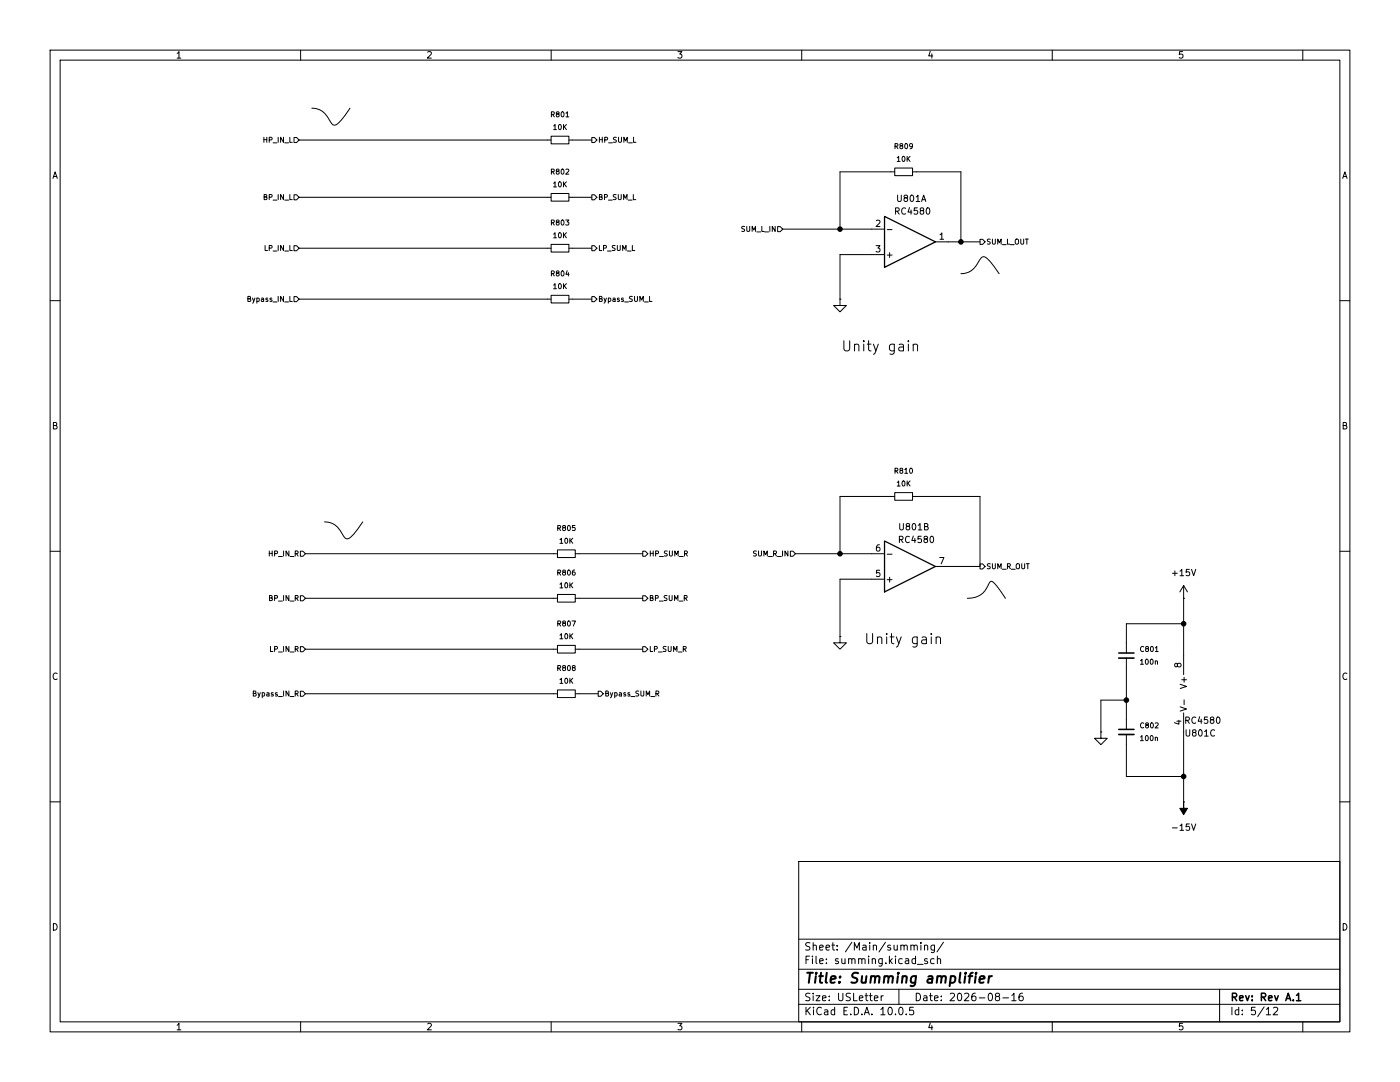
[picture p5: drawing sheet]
(kicad_sch
 (version 20260306)
 (generator "eeschema")
 (generator_version "10.0")
 (paper "USLetter")
 (title_block
  (title "Summing amplifier")
  (date "2026-08-16")
  (rev "Rev A.1"))
 (lib_symbols
  (symbol "Amplifier_Operational:NE5532"
   (pin_names
    (offset 0.127)) (exclude_from_sim no) (in_bom yes) (on_board yes)
   (in_pos_files yes)
   (duplicate_pin_numbers_are_jumpers no)
   (property "Reference" "U" (at 0 5.08 0) (show_name no) (do_not_autoplace no) (effects (font (size 1.27 1.27)) (justify left)))
   (property "Value" "NE5532" (at 0 -5.08 0) (show_name no) (do_not_autoplace no) (effects (font (size 1.27 1.27)) (justify left)))
   (property "Footprint" "" (at 0 0 0) (show_name no) (do_not_autoplace no) (hide yes) (effects (font (size 1.27 1.27))))
   (property "Datasheet" "http://www.ti.com/lit/ds/symlink/ne5532.pdf" (at 0 0 0) (show_name no) (do_not_autoplace no) (hide yes) (effects (font (size 1.27 1.27))))
   (property "Description" "Dual Low-Noise Operational Amplifiers, DIP-8/SOIC-8" (at 0 0 0) (show_name no) (do_not_autoplace no) (hide yes) (effects (font (size 1.27 1.27))))
   (property "ki_locked" "" (at 0 0 0) (show_name no) (do_not_autoplace no) (effects (font (size 1.27 1.27))))
   (symbol "NE5532_1_1"
    (polyline (pts (xy -5.08 5.08) (xy 5.08 0) (xy -5.08 -5.08) (xy -5.08 5.08)) (stroke (width 0.254) (type default)) (fill (type background)))
    (pin output line (at 7.62 0 180) (length 2.54) (name "" (effects (font (size 1.27 1.27)))) (number "1" (effects (font (size 1.27 1.27)))))
    (pin input line (at -7.62 -2.54 0) (length 2.54) (name "-" (effects (font (size 1.27 1.27)))) (number "2" (effects (font (size 1.27 1.27)))))
    (pin input line (at -7.62 2.54 0) (length 2.54) (name "+" (effects (font (size 1.27 1.27)))) (number "3" (effects (font (size 1.27 1.27))))))
   (symbol "NE5532_2_1"
    (polyline (pts (xy -5.08 5.08) (xy 5.08 0) (xy -5.08 -5.08) (xy -5.08 5.08)) (stroke (width 0.254) (type default)) (fill (type background)))
    (pin input line (at -7.62 2.54 0) (length 2.54) (name "+" (effects (font (size 1.27 1.27)))) (number "5" (effects (font (size 1.27 1.27)))))
    (pin input line (at -7.62 -2.54 0) (length 2.54) (name "-" (effects (font (size 1.27 1.27)))) (number "6" (effects (font (size 1.27 1.27)))))
    (pin output line (at 7.62 0 180) (length 2.54) (name "" (effects (font (size 1.27 1.27)))) (number "7" (effects (font (size 1.27 1.27))))))
   (symbol "NE5532_3_1"
    (pin power_in line (at -2.54 -7.62 90) (length 3.81) (name "V-" (effects (font (size 1.27 1.27)))) (number "4" (effects (font (size 1.27 1.27)))))
    (pin power_in line (at -2.54 7.62 270) (length 3.81) (name "V+" (effects (font (size 1.27 1.27)))) (number "8" (effects (font (size 1.27 1.27))))))
   (embedded_fonts no))
  (symbol "Device:C_Small"
   (pin_numbers (hide yes))
   (pin_names
    (offset 0.254) (hide yes)) (exclude_from_sim no) (in_bom yes) (on_board yes)
   (in_pos_files yes)
   (duplicate_pin_numbers_are_jumpers no)
   (property "Reference" "C" (at 0.254 1.778 0) (show_name no) (do_not_autoplace no) (effects (font (size 1.27 1.27)) (justify left)))
   (property "Value" "C_Small" (at 0.254 -2.032 0) (show_name no) (do_not_autoplace no) (effects (font (size 1.27 1.27)) (justify left)))
   (property "Footprint" "" (at 0 0 0) (show_name no) (do_not_autoplace no) (hide yes) (effects (font (size 1.27 1.27))))
   (property "Datasheet" "" (at 0 0 0) (show_name no) (do_not_autoplace no) (hide yes) (effects (font (size 1.27 1.27))))
   (property "Description" "Unpolarized capacitor, small symbol" (at 0 0 0) (show_name no) (do_not_autoplace no) (hide yes) (effects (font (size 1.27 1.27))))
   (symbol "C_Small_0_1"
    (polyline (pts (xy -1.524 0.508) (xy 1.524 0.508)) (stroke (width 0.3048) (type default)) (fill (type none)))
    (polyline (pts (xy -1.524 -0.508) (xy 1.524 -0.508)) (stroke (width 0.3302) (type default)) (fill (type none))))
   (symbol "C_Small_1_1"
    (pin passive line (at 0 2.54 270) (length 2.032) (name "" (effects (font (size 1.27 1.27)))) (number "1" (effects (font (size 1.27 1.27)))))
    (pin passive line (at 0 -2.54 90) (length 2.032) (name "" (effects (font (size 1.27 1.27)))) (number "2" (effects (font (size 1.27 1.27))))))
   (embedded_fonts no))
  (symbol "Device:R_Small"
   (pin_numbers (hide yes))
   (pin_names
    (offset 0.254) (hide yes)) (exclude_from_sim no) (in_bom yes) (on_board yes)
   (in_pos_files yes)
   (duplicate_pin_numbers_are_jumpers no)
   (property "Reference" "R" (at 0 0 90) (show_name no) (do_not_autoplace no) (effects (font (size 1.016 1.016))))
   (property "Value" "R_Small" (at 1.778 0 90) (show_name no) (do_not_autoplace no) (effects (font (size 1.27 1.27))))
   (property "Footprint" "" (at 0 0 0) (show_name no) (do_not_autoplace no) (hide yes) (effects (font (size 1.27 1.27))))
   (property "Datasheet" "" (at 0 0 0) (show_name no) (do_not_autoplace no) (hide yes) (effects (font (size 1.27 1.27))))
   (property "Description" "Resistor, small symbol" (at 0 0 0) (show_name no) (do_not_autoplace no) (hide yes) (effects (font (size 1.27 1.27))))
   (symbol "R_Small_0_1"
    (rectangle (start -0.762 1.778) (end 0.762 -1.778) (stroke (width 0.2032) (type default)) (fill (type none))))
   (symbol "R_Small_1_1"
    (pin passive line (at 0 2.54 270) (length 0.762) (name "" (effects (font (size 1.27 1.27)))) (number "1" (effects (font (size 1.27 1.27)))))
    (pin passive line (at 0 -2.54 90) (length 0.762) (name "" (effects (font (size 1.27 1.27)))) (number "2" (effects (font (size 1.27 1.27))))))
   (embedded_fonts no))
  (symbol "power:+15V"
   (power global)
   (pin_numbers (hide yes))
   (pin_names
    (offset 0) (hide yes)) (exclude_from_sim no) (in_bom yes) (on_board yes)
   (in_pos_files yes)
   (duplicate_pin_numbers_are_jumpers no)
   (property "Reference" "#PWR" (at 0 -3.81 0) (show_name no) (do_not_autoplace no) (hide yes) (effects (font (size 1.27 1.27))))
   (property "Value" "+15V" (at 0 3.556 0) (show_name no) (do_not_autoplace no) (effects (font (size 1.27 1.27))))
   (property "Footprint" "" (at 0 0 0) (show_name no) (do_not_autoplace no) (hide yes) (effects (font (size 1.27 1.27))))
   (property "Datasheet" "" (at 0 0 0) (show_name no) (do_not_autoplace no) (hide yes) (effects (font (size 1.27 1.27))))
   (property "Description" "Power symbol creates a global label with name \"+15V\"" (at 0 0 0) (show_name no) (do_not_autoplace no) (hide yes) (effects (font (size 1.27 1.27))))
   (symbol "+15V_0_1"
    (polyline (pts (xy -0.762 1.27) (xy 0 2.54)) (stroke (width 0) (type default)) (fill (type none)))
    (polyline (pts (xy 0 2.54) (xy 0.762 1.27)) (stroke (width 0) (type default)) (fill (type none)))
    (polyline (pts (xy 0 0) (xy 0 2.54)) (stroke (width 0) (type default)) (fill (type none))))
   (symbol "+15V_1_1"
    (pin power_in line (at 0 0 90) (length 0) (name "" (effects (font (size 1.27 1.27)))) (number "1" (effects (font (size 1.27 1.27))))))
   (embedded_fonts no))
  (symbol "power:-15V"
   (power global)
   (pin_numbers (hide yes))
   (pin_names
    (offset 0) (hide yes)) (exclude_from_sim no) (in_bom yes) (on_board yes)
   (in_pos_files yes)
   (duplicate_pin_numbers_are_jumpers no)
   (property "Reference" "#PWR" (at 0 -3.81 0) (show_name no) (do_not_autoplace no) (hide yes) (effects (font (size 1.27 1.27))))
   (property "Value" "-15V" (at 0 3.556 0) (show_name no) (do_not_autoplace no) (effects (font (size 1.27 1.27))))
   (property "Footprint" "" (at 0 0 0) (show_name no) (do_not_autoplace no) (hide yes) (effects (font (size 1.27 1.27))))
   (property "Datasheet" "" (at 0 0 0) (show_name no) (do_not_autoplace no) (hide yes) (effects (font (size 1.27 1.27))))
   (property "Description" "Power symbol creates a global label with name \"-15V\"" (at 0 0 0) (show_name no) (do_not_autoplace no) (hide yes) (effects (font (size 1.27 1.27))))
   (symbol "-15V_0_0"
    (pin power_in line (at 0 0 90) (length 0) (name "" (effects (font (size 1.27 1.27)))) (number "1" (effects (font (size 1.27 1.27))))))
   (symbol "-15V_0_1"
    (polyline (pts (xy 0 0) (xy 0 1.27) (xy 0.762 1.27) (xy 0 2.54) (xy -0.762 1.27) (xy 0 1.27)) (stroke (width 0) (type default)) (fill (type outline))))
   (embedded_fonts no))
  (symbol "power:GNDA"
   (power global)
   (pin_numbers (hide yes))
   (pin_names
    (offset 0) (hide yes)) (exclude_from_sim no) (in_bom yes) (on_board yes)
   (in_pos_files yes)
   (duplicate_pin_numbers_are_jumpers no)
   (property "Reference" "#PWR" (at 0 -6.35 0) (show_name no) (do_not_autoplace no) (hide yes) (effects (font (size 1.27 1.27))))
   (property "Value" "GNDA" (at 0 -3.81 0) (show_name no) (do_not_autoplace no) (effects (font (size 1.27 1.27))))
   (property "Footprint" "" (at 0 0 0) (show_name no) (do_not_autoplace no) (hide yes) (effects (font (size 1.27 1.27))))
   (property "Datasheet" "" (at 0 0 0) (show_name no) (do_not_autoplace no) (hide yes) (effects (font (size 1.27 1.27))))
   (property "Description" "Power symbol creates a global label with name \"GNDA\" , analog ground" (at 0 0 0) (show_name no) (do_not_autoplace no) (hide yes) (effects (font (size 1.27 1.27))))
   (symbol "GNDA_0_1"
    (polyline (pts (xy 0 0) (xy 0 -1.27) (xy 1.27 -1.27) (xy 0 -2.54) (xy -1.27 -1.27) (xy 0 -1.27)) (stroke (width 0) (type default)) (fill (type none))))
   (symbol "GNDA_1_1"
    (pin power_in line (at 0 0 270) (length 0) (name "" (effects (font (size 1.27 1.27)))) (number "1" (effects (font (size 1.27 1.27))))))
   (embedded_fonts no)))
 (bezier
  (pts (xy 62.23 21.59) (xy 67.31 21.59) (xy 64.77 29.21) (xy 69.85 21.59))
  (stroke (width 0) (type default))
  (fill (type none)))
 (bezier
  (pts (xy 193.04 119.38) (xy 199.39 119.38) (xy 195.58 111.76) (xy 200.66 119.38))
  (stroke (width 0) (type default))
  (fill (type none)))
 (bezier
  (pts (xy 191.77 54.61) (xy 196.85 54.61) (xy 194.31 46.99) (xy 199.39 54.61))
  (stroke (width 0) (type default))
  (fill (type none)))
 (bezier
  (pts (xy 64.77 104.14) (xy 69.85 104.14) (xy 67.31 111.76) (xy 72.39 104.14))
  (stroke (width 0) (type default))
  (fill (type none)))
 (text "Unity gain"
  (exclude_from_sim no)
  (at 175.768 69.342 0)
  (effects (font (size 2.032 2.032))))
 (text "Unity gain"
  (exclude_from_sim no)
  (at 180.34 127.762 0)
  (effects (font (size 2.032 2.032))))
 (junction
  (at 224.79 139.7)
  (diameter 0)
  (color 0 0 0 0))
 (junction
  (at 191.77 48.26)
  (diameter 0)
  (color 0 0 0 0))
 (junction
  (at 236.22 124.46)
  (diameter 0)
  (color 0 0 0 0))
 (junction
  (at 167.64 110.49)
  (diameter 0)
  (color 0 0 0 0))
 (junction
  (at 167.64 45.72)
  (diameter 0)
  (color 0 0 0 0))
 (junction
  (at 236.22 154.94)
  (diameter 0)
  (color 0 0 0 0))
 (wire
  (pts (xy 236.22 130.81) (xy 236.22 124.46))
  (stroke (width 0) (type default)))
 (wire
  (pts (xy 189.23 113.03) (xy 195.58 113.03))
  (stroke (width 0) (type default)))
 (wire
  (pts (xy 189.23 48.26) (xy 191.77 48.26))
  (stroke (width 0) (type default)))
 (wire
  (pts (xy 167.64 45.72) (xy 167.64 34.29))
  (stroke (width 0) (type default)))
 (wire
  (pts (xy 224.79 148.59) (xy 224.79 154.94))
  (stroke (width 0) (type default)))
 (wire
  (pts (xy 60.96 110.49) (xy 110.49 110.49))
  (stroke (width 0) (type default)))
 (wire
  (pts (xy 224.79 124.46) (xy 236.22 124.46))
  (stroke (width 0) (type default)))
 (wire
  (pts (xy 167.64 50.8) (xy 173.99 50.8))
  (stroke (width 0) (type default)))
 (wire
  (pts (xy 115.57 119.38) (xy 128.27 119.38))
  (stroke (width 0) (type default)))
 (wire
  (pts (xy 236.22 154.94) (xy 236.22 160.02))
  (stroke (width 0) (type default)))
 (wire
  (pts (xy 156.21 45.72) (xy 167.64 45.72))
  (stroke (width 0) (type default)))
 (wire
  (pts (xy 167.64 99.06) (xy 177.8 99.06))
  (stroke (width 0) (type default)))
 (wire
  (pts (xy 59.69 27.94) (xy 109.22 27.94))
  (stroke (width 0) (type default)))
 (wire
  (pts (xy 59.69 59.69) (xy 109.22 59.69))
  (stroke (width 0) (type default)))
 (wire
  (pts (xy 224.79 133.35) (xy 224.79 139.7))
  (stroke (width 0) (type default)))
 (wire
  (pts (xy 173.99 45.72) (xy 167.64 45.72))
  (stroke (width 0) (type default)))
 (wire
  (pts (xy 167.64 115.57) (xy 173.99 115.57))
  (stroke (width 0) (type default)))
 (wire
  (pts (xy 224.79 139.7) (xy 224.79 143.51))
  (stroke (width 0) (type default)))
 (wire
  (pts (xy 114.3 39.37) (xy 118.11 39.37))
  (stroke (width 0) (type default)))
 (wire
  (pts (xy 224.79 154.94) (xy 236.22 154.94))
  (stroke (width 0) (type default)))
 (wire
  (pts (xy 158.75 110.49) (xy 167.64 110.49))
  (stroke (width 0) (type default)))
 (wire
  (pts (xy 191.77 48.26) (xy 191.77 34.29))
  (stroke (width 0) (type default)))
 (wire
  (pts (xy 191.77 48.26) (xy 195.58 48.26))
  (stroke (width 0) (type default)))
 (wire
  (pts (xy 167.64 50.8) (xy 167.64 59.69))
  (stroke (width 0) (type default)))
 (wire
  (pts (xy 114.3 59.69) (xy 118.11 59.69))
  (stroke (width 0) (type default)))
 (wire
  (pts (xy 167.64 115.57) (xy 167.64 127))
  (stroke (width 0) (type default)))
 (wire
  (pts (xy 191.77 34.29) (xy 182.88 34.29))
  (stroke (width 0) (type default)))
 (wire
  (pts (xy 60.96 119.38) (xy 110.49 119.38))
  (stroke (width 0) (type default)))
 (wire
  (pts (xy 115.57 138.43) (xy 119.38 138.43))
  (stroke (width 0) (type default)))
 (wire
  (pts (xy 60.96 138.43) (xy 110.49 138.43))
  (stroke (width 0) (type default)))
 (wire
  (pts (xy 60.96 129.54) (xy 110.49 129.54))
  (stroke (width 0) (type default)))
 (wire
  (pts (xy 224.79 124.46) (xy 224.79 128.27))
  (stroke (width 0) (type default)))
 (wire
  (pts (xy 167.64 110.49) (xy 167.64 99.06))
  (stroke (width 0) (type default)))
 (wire
  (pts (xy 115.57 110.49) (xy 128.27 110.49))
  (stroke (width 0) (type default)))
 (wire
  (pts (xy 59.69 39.37) (xy 109.22 39.37))
  (stroke (width 0) (type default)))
 (wire
  (pts (xy 219.71 146.05) (xy 219.71 139.7))
  (stroke (width 0) (type default)))
 (wire
  (pts (xy 114.3 49.53) (xy 118.11 49.53))
  (stroke (width 0) (type default)))
 (wire
  (pts (xy 115.57 129.54) (xy 128.27 129.54))
  (stroke (width 0) (type default)))
 (wire
  (pts (xy 182.88 99.06) (xy 195.58 99.06))
  (stroke (width 0) (type default)))
 (wire
  (pts (xy 219.71 139.7) (xy 224.79 139.7))
  (stroke (width 0) (type default)))
 (wire
  (pts (xy 236.22 146.05) (xy 236.22 154.94))
  (stroke (width 0) (type default)))
 (wire
  (pts (xy 236.22 119.38) (xy 236.22 124.46))
  (stroke (width 0) (type default)))
 (wire
  (pts (xy 195.58 99.06) (xy 195.58 113.03))
  (stroke (width 0) (type default)))
 (wire
  (pts (xy 167.64 110.49) (xy 173.99 110.49))
  (stroke (width 0) (type default)))
 (wire
  (pts (xy 59.69 49.53) (xy 109.22 49.53))
  (stroke (width 0) (type default)))
 (wire
  (pts (xy 167.64 34.29) (xy 177.8 34.29))
  (stroke (width 0) (type default)))
 (wire
  (pts (xy 114.3 27.94) (xy 118.11 27.94))
  (stroke (width 0) (type default)))
 (hierarchical_label "HP_IN_L"
  (shape input)
  (at 59.69 27.94 180)
  (effects (font (size 1.016 1.016)) (justify right)))
 (hierarchical_label "Bypass_IN_R"
  (shape input)
  (at 60.96 138.43 180)
  (effects (font (size 1.016 1.016)) (justify right)))
 (hierarchical_label "Bypass_SUM_R"
  (shape output)
  (at 119.38 138.43 0)
  (effects (font (size 1.016 1.016)) (justify left)))
 (hierarchical_label "LP_IN_L"
  (shape input)
  (at 59.69 49.53 180)
  (effects (font (size 1.016 1.016)) (justify right)))
 (hierarchical_label "BP_SUM_R"
  (shape output)
  (at 128.27 119.38 0)
  (effects (font (size 1.016 1.016)) (justify left)))
 (hierarchical_label "SUM_L_OUT"
  (shape output)
  (at 195.58 48.26 0)
  (effects (font (size 1.016 1.016)) (justify left)))
 (hierarchical_label "HP_SUM_L"
  (shape output)
  (at 118.11 27.94 0)
  (effects (font (size 1.016 1.016)) (justify left)))
 (hierarchical_label "SUM_L_IN"
  (shape input)
  (at 156.21 45.72 180)
  (effects (font (size 1.016 1.016)) (justify right)))
 (hierarchical_label "LP_IN_R"
  (shape input)
  (at 60.96 129.54 180)
  (effects (font (size 1.016 1.016)) (justify right)))
 (hierarchical_label "BP_SUM_L"
  (shape output)
  (at 118.11 39.37 0)
  (effects (font (size 1.016 1.016)) (justify left)))
 (hierarchical_label "Bypass_IN_L"
  (shape input)
  (at 59.69 59.69 180)
  (effects (font (size 1.016 1.016)) (justify right)))
 (hierarchical_label "SUM_R_OUT"
  (shape output)
  (at 195.58 113.03 0)
  (effects (font (size 1.016 1.016)) (justify left)))
 (hierarchical_label "BP_IN_L"
  (shape input)
  (at 59.69 39.37 180)
  (effects (font (size 1.016 1.016)) (justify right)))
 (hierarchical_label "Bypass_SUM_L"
  (shape output)
  (at 118.11 59.69 0)
  (effects (font (size 1.016 1.016)) (justify left)))
 (hierarchical_label "SUM_R_IN"
  (shape input)
  (at 158.75 110.49 180)
  (effects (font (size 1.016 1.016)) (justify right)))
 (hierarchical_label "LP_SUM_L"
  (shape output)
  (at 118.11 49.53 0)
  (effects (font (size 1.016 1.016)) (justify left)))
 (hierarchical_label "HP_SUM_R"
  (shape output)
  (at 128.27 110.49 0)
  (effects (font (size 1.016 1.016)) (justify left)))
 (hierarchical_label "LP_SUM_R"
  (shape output)
  (at 128.27 129.54 0)
  (effects (font (size 1.016 1.016)) (justify left)))
 (hierarchical_label "BP_IN_R"
  (shape input)
  (at 60.96 119.38 180)
  (effects (font (size 1.016 1.016)) (justify right)))
 (hierarchical_label "HP_IN_R"
  (shape input)
  (at 60.96 110.49 180)
  (effects (font (size 1.016 1.016)) (justify right)))
 (symbol
  (lib_id "power:GNDA")
  (at 219.71 146.05 0)
  (unit 1)
  (body_style 1)
  (exclude_from_sim no)
  (in_bom yes)
  (on_board yes)
  (in_pos_files yes)
  (dnp no)
  (fields_autoplaced yes)
  (property "Reference" "#PWR0803" (at 219.71 152.4 0) (hide yes) (show_name no) (do_not_autoplace no) (effects (font (size 1.27 1.27))))
  (property "Value" "GNDA" (at 219.71 151.13 0) (hide yes) (show_name no) (do_not_autoplace no) (effects (font (size 1.27 1.27))))
  (property "Footprint" "" (at 219.71 146.05 0) (hide yes) (show_name no) (do_not_autoplace no) (effects (font (size 1.27 1.27))))
  (property "Datasheet" "" (at 219.71 146.05 0) (hide yes) (show_name no) (do_not_autoplace no) (effects (font (size 1.27 1.27))))
  (property "Description" "Power symbol creates a global label with name \"GNDA\" , analog ground" (at 219.71 146.05 0) (hide yes) (show_name no) (do_not_autoplace no) (effects (font (size 1.27 1.27))))
  (pin "1"))
 (symbol
  (lib_id "Device:R_Small")
  (at 180.34 99.06 270)
  (unit 1)
  (body_style 1)
  (exclude_from_sim no)
  (in_bom yes)
  (on_board yes)
  (in_pos_files yes)
  (dnp no)
  (fields_autoplaced yes)
  (property "Reference" "R810" (at 180.34 93.98 90) (show_name no) (do_not_autoplace no) (effects (font (size 1.016 1.016))))
  (property "Value" "10K" (at 180.34 96.52 90) (show_name no) (do_not_autoplace no) (effects (font (size 1.016 1.016))))
  (property "Footprint" "Resistor_SMD:R_0805_2012Metric_Pad1.20x1.40mm_HandSolder" (at 180.34 99.06 0) (hide yes) (show_name no) (do_not_autoplace no) (effects (font (size 1.27 1.27))))
  (property "Datasheet" "" (at 180.34 99.06 0) (hide yes) (show_name no) (do_not_autoplace no) (effects (font (size 1.27 1.27))))
  (property "Description" "Resistor, small symbol" (at 180.34 99.06 0) (hide yes) (show_name no) (do_not_autoplace no) (effects (font (size 1.27 1.27))))
  (property "MCD" "" (at 180.34 99.06 90) (hide yes) (show_name no) (do_not_autoplace no) (effects (font (size 1.016 1.016))))
  (property "KiLib_Generator" "SMD_2terminal_chip_molded" (at 180.34 99.06 0) (hide yes) (show_name no) (do_not_autoplace no) (effects (font (size 1.016 1.016))))
  (pin "1")
  (pin "2"))
 (symbol
  (lib_id "Device:R_Small")
  (at 113.03 129.54 270)
  (unit 1)
  (body_style 1)
  (exclude_from_sim no)
  (in_bom yes)
  (on_board yes)
  (in_pos_files yes)
  (dnp no)
  (fields_autoplaced yes)
  (property "Reference" "R807" (at 113.03 124.46 90) (show_name no) (do_not_autoplace no) (effects (font (size 1.016 1.016))))
  (property "Value" "10K" (at 113.03 127 90) (show_name no) (do_not_autoplace no) (effects (font (size 1.016 1.016))))
  (property "Footprint" "Resistor_SMD:R_0805_2012Metric_Pad1.20x1.40mm_HandSolder" (at 113.03 129.54 0) (hide yes) (show_name no) (do_not_autoplace no) (effects (font (size 1.27 1.27))))
  (property "Datasheet" "" (at 113.03 129.54 0) (hide yes) (show_name no) (do_not_autoplace no) (effects (font (size 1.27 1.27))))
  (property "Description" "Resistor, small symbol" (at 113.03 129.54 0) (hide yes) (show_name no) (do_not_autoplace no) (effects (font (size 1.27 1.27))))
  (property "MCD" "" (at 113.03 129.54 90) (hide yes) (show_name no) (do_not_autoplace no) (effects (font (size 1.016 1.016))))
  (property "KiLib_Generator" "SMD_2terminal_chip_molded" (at 113.03 129.54 0) (hide yes) (show_name no) (do_not_autoplace no) (effects (font (size 1.016 1.016))))
  (pin "1")
  (pin "2"))
 (symbol
  (lib_id "Amplifier_Operational:NE5532")
  (at 238.76 138.43 0)
  (unit 3)
  (body_style 1)
  (exclude_from_sim no)
  (in_bom yes)
  (on_board yes)
  (in_pos_files yes)
  (dnp no)
  (property "Reference" "U801" (at 239.522 146.304 0) (show_name no) (do_not_autoplace no) (effects (font (size 1.27 1.27))))
  (property "Value" "RC4580" (at 240.03 143.764 0) (show_name no) (do_not_autoplace no) (effects (font (size 1.27 1.27))))
  (property "Footprint" "Package_SO:SOIC-8_3.9x4.9mm_P1.27mm" (at 238.76 138.43 0) (hide yes) (show_name no) (do_not_autoplace no) (effects (font (size 1.27 1.27))))
  (property "Datasheet" "http://www.ti.com/lit/ds/symlink/ne5532.pdf" (at 238.76 138.43 0) (hide yes) (show_name no) (do_not_autoplace no) (effects (font (size 1.27 1.27))))
  (property "Description" "Dual Audio Operational Amplifier, SOIC-8/SSOP-8" (at 238.76 138.43 0) (hide yes) (show_name no) (do_not_autoplace no) (effects (font (size 1.27 1.27))))
  (property "MCD" "" (at 238.76 138.43 0) (hide yes) (show_name no) (do_not_autoplace no) (effects (font (size 1.016 1.016))))
  (property "KiLib_Generator" "package/gullwing" (at 238.76 138.43 0) (hide yes) (show_name no) (do_not_autoplace no) (effects (font (size 1.016 1.016))))
  (pin "3")
  (pin "1")
  (pin "2")
  (pin "5")
  (pin "4")
  (pin "6")
  (pin "8")
  (pin "7"))
 (symbol
  (lib_id "power:-15V")
  (at 236.22 160.02 0)
  (mirror x)
  (unit 1)
  (body_style 1)
  (exclude_from_sim no)
  (in_bom yes)
  (on_board yes)
  (in_pos_files yes)
  (dnp no)
  (fields_autoplaced yes)
  (property "Reference" "#PWR0805" (at 236.22 156.21 0) (hide yes) (show_name no) (do_not_autoplace no) (effects (font (size 1.27 1.27))))
  (property "Value" "-15V" (at 236.22 165.1 0) (show_name no) (do_not_autoplace no) (effects (font (size 1.27 1.27))))
  (property "Footprint" "" (at 236.22 160.02 0) (hide yes) (show_name no) (do_not_autoplace no) (effects (font (size 1.27 1.27))))
  (property "Datasheet" "" (at 236.22 160.02 0) (hide yes) (show_name no) (do_not_autoplace no) (effects (font (size 1.27 1.27))))
  (property "Description" "Power symbol creates a global label with name \"-15V\"" (at 236.22 160.02 0) (hide yes) (show_name no) (do_not_autoplace no) (effects (font (size 1.27 1.27))))
  (pin "1"))
 (symbol
  (lib_id "power:+15V")
  (at 236.22 119.38 0)
  (unit 1)
  (body_style 1)
  (exclude_from_sim no)
  (in_bom yes)
  (on_board yes)
  (in_pos_files yes)
  (dnp no)
  (fields_autoplaced yes)
  (property "Reference" "#PWR0804" (at 236.22 123.19 0) (hide yes) (show_name no) (do_not_autoplace no) (effects (font (size 1.27 1.27))))
  (property "Value" "+15V" (at 236.22 114.3 0) (show_name no) (do_not_autoplace no) (effects (font (size 1.27 1.27))))
  (property "Footprint" "" (at 236.22 119.38 0) (hide yes) (show_name no) (do_not_autoplace no) (effects (font (size 1.27 1.27))))
  (property "Datasheet" "" (at 236.22 119.38 0) (hide yes) (show_name no) (do_not_autoplace no) (effects (font (size 1.27 1.27))))
  (property "Description" "Power symbol creates a global label with name \"+15V\"" (at 236.22 119.38 0) (hide yes) (show_name no) (do_not_autoplace no) (effects (font (size 1.27 1.27))))
  (pin "1"))
 (symbol
  (lib_id "Device:R_Small")
  (at 111.76 27.94 270)
  (unit 1)
  (body_style 1)
  (exclude_from_sim no)
  (in_bom yes)
  (on_board yes)
  (in_pos_files yes)
  (dnp no)
  (fields_autoplaced yes)
  (property "Reference" "R801" (at 111.76 22.86 90) (show_name no) (do_not_autoplace no) (effects (font (size 1.016 1.016))))
  (property "Value" "10K" (at 111.76 25.4 90) (show_name no) (do_not_autoplace no) (effects (font (size 1.016 1.016))))
  (property "Footprint" "Resistor_SMD:R_0805_2012Metric_Pad1.20x1.40mm_HandSolder" (at 111.76 27.94 0) (hide yes) (show_name no) (do_not_autoplace no) (effects (font (size 1.27 1.27))))
  (property "Datasheet" "" (at 111.76 27.94 0) (hide yes) (show_name no) (do_not_autoplace no) (effects (font (size 1.27 1.27))))
  (property "Description" "Resistor, small symbol" (at 111.76 27.94 0) (hide yes) (show_name no) (do_not_autoplace no) (effects (font (size 1.27 1.27))))
  (property "MCD" "" (at 111.76 27.94 90) (hide yes) (show_name no) (do_not_autoplace no) (effects (font (size 1.016 1.016))))
  (property "KiLib_Generator" "SMD_2terminal_chip_molded" (at 111.76 27.94 0) (hide yes) (show_name no) (do_not_autoplace no) (effects (font (size 1.016 1.016))))
  (pin "1")
  (pin "2"))
 (symbol
  (lib_id "Device:R_Small")
  (at 111.76 49.53 270)
  (unit 1)
  (body_style 1)
  (exclude_from_sim no)
  (in_bom yes)
  (on_board yes)
  (in_pos_files yes)
  (dnp no)
  (fields_autoplaced yes)
  (property "Reference" "R803" (at 111.76 44.45 90) (show_name no) (do_not_autoplace no) (effects (font (size 1.016 1.016))))
  (property "Value" "10K" (at 111.76 46.99 90) (show_name no) (do_not_autoplace no) (effects (font (size 1.016 1.016))))
  (property "Footprint" "Resistor_SMD:R_0805_2012Metric_Pad1.20x1.40mm_HandSolder" (at 111.76 49.53 0) (hide yes) (show_name no) (do_not_autoplace no) (effects (font (size 1.27 1.27))))
  (property "Datasheet" "" (at 111.76 49.53 0) (hide yes) (show_name no) (do_not_autoplace no) (effects (font (size 1.27 1.27))))
  (property "Description" "Resistor, small symbol" (at 111.76 49.53 0) (hide yes) (show_name no) (do_not_autoplace no) (effects (font (size 1.27 1.27))))
  (property "MCD" "" (at 111.76 49.53 90) (hide yes) (show_name no) (do_not_autoplace no) (effects (font (size 1.016 1.016))))
  (property "KiLib_Generator" "SMD_2terminal_chip_molded" (at 111.76 49.53 0) (hide yes) (show_name no) (do_not_autoplace no) (effects (font (size 1.016 1.016))))
  (pin "1")
  (pin "2"))
 (symbol
  (lib_id "Device:R_Small")
  (at 113.03 119.38 270)
  (unit 1)
  (body_style 1)
  (exclude_from_sim no)
  (in_bom yes)
  (on_board yes)
  (in_pos_files yes)
  (dnp no)
  (fields_autoplaced yes)
  (property "Reference" "R806" (at 113.03 114.3 90) (show_name no) (do_not_autoplace no) (effects (font (size 1.016 1.016))))
  (property "Value" "10K" (at 113.03 116.84 90) (show_name no) (do_not_autoplace no) (effects (font (size 1.016 1.016))))
  (property "Footprint" "Resistor_SMD:R_0805_2012Metric_Pad1.20x1.40mm_HandSolder" (at 113.03 119.38 0) (hide yes) (show_name no) (do_not_autoplace no) (effects (font (size 1.27 1.27))))
  (property "Datasheet" "" (at 113.03 119.38 0) (hide yes) (show_name no) (do_not_autoplace no) (effects (font (size 1.27 1.27))))
  (property "Description" "Resistor, small symbol" (at 113.03 119.38 0) (hide yes) (show_name no) (do_not_autoplace no) (effects (font (size 1.27 1.27))))
  (property "MCD" "" (at 113.03 119.38 90) (hide yes) (show_name no) (do_not_autoplace no) (effects (font (size 1.016 1.016))))
  (property "KiLib_Generator" "SMD_2terminal_chip_molded" (at 113.03 119.38 0) (hide yes) (show_name no) (do_not_autoplace no) (effects (font (size 1.016 1.016))))
  (pin "1")
  (pin "2"))
 (symbol
  (lib_id "Device:R_Small")
  (at 113.03 138.43 270)
  (unit 1)
  (body_style 1)
  (exclude_from_sim no)
  (in_bom yes)
  (on_board yes)
  (in_pos_files yes)
  (dnp no)
  (fields_autoplaced yes)
  (property "Reference" "R808" (at 113.03 133.35 90) (show_name no) (do_not_autoplace no) (effects (font (size 1.016 1.016))))
  (property "Value" "10K" (at 113.03 135.89 90) (show_name no) (do_not_autoplace no) (effects (font (size 1.016 1.016))))
  (property "Footprint" "Resistor_SMD:R_0805_2012Metric_Pad1.20x1.40mm_HandSolder" (at 113.03 138.43 0) (hide yes) (show_name no) (do_not_autoplace no) (effects (font (size 1.27 1.27))))
  (property "Datasheet" "" (at 113.03 138.43 0) (hide yes) (show_name no) (do_not_autoplace no) (effects (font (size 1.27 1.27))))
  (property "Description" "Resistor, small symbol" (at 113.03 138.43 0) (hide yes) (show_name no) (do_not_autoplace no) (effects (font (size 1.27 1.27))))
  (property "MCD" "" (at 113.03 138.43 90) (hide yes) (show_name no) (do_not_autoplace no) (effects (font (size 1.016 1.016))))
  (property "KiLib_Generator" "SMD_2terminal_chip_molded" (at 113.03 138.43 0) (hide yes) (show_name no) (do_not_autoplace no) (effects (font (size 1.016 1.016))))
  (pin "1")
  (pin "2"))
 (symbol
  (lib_id "power:GNDA")
  (at 167.64 127 0)
  (unit 1)
  (body_style 1)
  (exclude_from_sim no)
  (in_bom yes)
  (on_board yes)
  (in_pos_files yes)
  (dnp no)
  (fields_autoplaced yes)
  (property "Reference" "#PWR0802" (at 167.64 133.35 0) (hide yes) (show_name no) (do_not_autoplace no) (effects (font (size 1.27 1.27))))
  (property "Value" "GNDA" (at 167.64 132.08 0) (hide yes) (show_name no) (do_not_autoplace no) (effects (font (size 1.27 1.27))))
  (property "Footprint" "" (at 167.64 127 0) (hide yes) (show_name no) (do_not_autoplace no) (effects (font (size 1.27 1.27))))
  (property "Datasheet" "" (at 167.64 127 0) (hide yes) (show_name no) (do_not_autoplace no) (effects (font (size 1.27 1.27))))
  (property "Description" "Power symbol creates a global label with name \"GNDA\" , analog ground" (at 167.64 127 0) (hide yes) (show_name no) (do_not_autoplace no) (effects (font (size 1.27 1.27))))
  (pin "1"))
 (symbol
  (lib_id "Amplifier_Operational:NE5532")
  (at 181.61 113.03 0)
  (mirror x)
  (unit 2)
  (body_style 1)
  (exclude_from_sim no)
  (in_bom yes)
  (on_board yes)
  (in_pos_files yes)
  (dnp no)
  (property "Reference" "U801" (at 182.372 105.156 0) (show_name no) (do_not_autoplace no) (effects (font (size 1.27 1.27))))
  (property "Value" "RC4580" (at 182.88 107.696 0) (show_name no) (do_not_autoplace no) (effects (font (size 1.27 1.27))))
  (property "Footprint" "Package_SO:SOIC-8_3.9x4.9mm_P1.27mm" (at 181.61 113.03 0) (hide yes) (show_name no) (do_not_autoplace no) (effects (font (size 1.27 1.27))))
  (property "Datasheet" "http://www.ti.com/lit/ds/symlink/ne5532.pdf" (at 181.61 113.03 0) (hide yes) (show_name no) (do_not_autoplace no) (effects (font (size 1.27 1.27))))
  (property "Description" "Dual Audio Operational Amplifier, SOIC-8/SSOP-8" (at 181.61 113.03 0) (hide yes) (show_name no) (do_not_autoplace no) (effects (font (size 1.27 1.27))))
  (property "MCD" "" (at 181.61 113.03 0) (hide yes) (show_name no) (do_not_autoplace no) (effects (font (size 1.016 1.016))))
  (property "KiLib_Generator" "package/gullwing" (at 181.61 113.03 0) (hide yes) (show_name no) (do_not_autoplace no) (effects (font (size 1.016 1.016))))
  (pin "3")
  (pin "1")
  (pin "2")
  (pin "5")
  (pin "4")
  (pin "6")
  (pin "8")
  (pin "7"))
 (symbol
  (lib_id "Device:R_Small")
  (at 180.34 34.29 270)
  (unit 1)
  (body_style 1)
  (exclude_from_sim no)
  (in_bom yes)
  (on_board yes)
  (in_pos_files yes)
  (dnp no)
  (fields_autoplaced yes)
  (property "Reference" "R809" (at 180.34 29.21 90) (show_name no) (do_not_autoplace no) (effects (font (size 1.016 1.016))))
  (property "Value" "10K" (at 180.34 31.75 90) (show_name no) (do_not_autoplace no) (effects (font (size 1.016 1.016))))
  (property "Footprint" "Resistor_SMD:R_0805_2012Metric_Pad1.20x1.40mm_HandSolder" (at 180.34 34.29 0) (hide yes) (show_name no) (do_not_autoplace no) (effects (font (size 1.27 1.27))))
  (property "Datasheet" "" (at 180.34 34.29 0) (hide yes) (show_name no) (do_not_autoplace no) (effects (font (size 1.27 1.27))))
  (property "Description" "Resistor, small symbol" (at 180.34 34.29 0) (hide yes) (show_name no) (do_not_autoplace no) (effects (font (size 1.27 1.27))))
  (property "MCD" "" (at 180.34 34.29 90) (hide yes) (show_name no) (do_not_autoplace no) (effects (font (size 1.016 1.016))))
  (property "KiLib_Generator" "SMD_2terminal_chip_molded" (at 180.34 34.29 0) (hide yes) (show_name no) (do_not_autoplace no) (effects (font (size 1.016 1.016))))
  (pin "1")
  (pin "2"))
 (symbol
  (lib_id "Device:R_Small")
  (at 111.76 39.37 270)
  (unit 1)
  (body_style 1)
  (exclude_from_sim no)
  (in_bom yes)
  (on_board yes)
  (in_pos_files yes)
  (dnp no)
  (fields_autoplaced yes)
  (property "Reference" "R802" (at 111.76 34.29 90) (show_name no) (do_not_autoplace no) (effects (font (size 1.016 1.016))))
  (property "Value" "10K" (at 111.76 36.83 90) (show_name no) (do_not_autoplace no) (effects (font (size 1.016 1.016))))
  (property "Footprint" "Resistor_SMD:R_0805_2012Metric_Pad1.20x1.40mm_HandSolder" (at 111.76 39.37 0) (hide yes) (show_name no) (do_not_autoplace no) (effects (font (size 1.27 1.27))))
  (property "Datasheet" "" (at 111.76 39.37 0) (hide yes) (show_name no) (do_not_autoplace no) (effects (font (size 1.27 1.27))))
  (property "Description" "Resistor, small symbol" (at 111.76 39.37 0) (hide yes) (show_name no) (do_not_autoplace no) (effects (font (size 1.27 1.27))))
  (property "MCD" "" (at 111.76 39.37 90) (hide yes) (show_name no) (do_not_autoplace no) (effects (font (size 1.016 1.016))))
  (property "KiLib_Generator" "SMD_2terminal_chip_molded" (at 111.76 39.37 0) (hide yes) (show_name no) (do_not_autoplace no) (effects (font (size 1.016 1.016))))
  (pin "1")
  (pin "2"))
 (symbol
  (lib_id "Amplifier_Operational:NE5532")
  (at 181.61 48.26 0)
  (mirror x)
  (unit 1)
  (body_style 1)
  (exclude_from_sim no)
  (in_bom yes)
  (on_board yes)
  (in_pos_files yes)
  (dnp no)
  (property "Reference" "U801" (at 181.864 39.624 0) (show_name no) (do_not_autoplace no) (effects (font (size 1.27 1.27))))
  (property "Value" "RC4580" (at 182.118 42.164 0) (show_name no) (do_not_autoplace no) (effects (font (size 1.27 1.27))))
  (property "Footprint" "Package_SO:SOIC-8_3.9x4.9mm_P1.27mm" (at 181.61 48.26 0) (hide yes) (show_name no) (do_not_autoplace no) (effects (font (size 1.27 1.27))))
  (property "Datasheet" "http://www.ti.com/lit/ds/symlink/ne5532.pdf" (at 181.61 48.26 0) (hide yes) (show_name no) (do_not_autoplace no) (effects (font (size 1.27 1.27))))
  (property "Description" "Dual Audio Operational Amplifier, SOIC-8/SSOP-8" (at 181.61 48.26 0) (hide yes) (show_name no) (do_not_autoplace no) (effects (font (size 1.27 1.27))))
  (property "MCD" "" (at 181.61 48.26 0) (hide yes) (show_name no) (do_not_autoplace no) (effects (font (size 1.016 1.016))))
  (property "KiLib_Generator" "package/gullwing" (at 181.61 48.26 0) (hide yes) (show_name no) (do_not_autoplace no) (effects (font (size 1.016 1.016))))
  (pin "3")
  (pin "1")
  (pin "2")
  (pin "5")
  (pin "4")
  (pin "6")
  (pin "8")
  (pin "7"))
 (symbol
  (lib_id "Device:R_Small")
  (at 113.03 110.49 270)
  (unit 1)
  (body_style 1)
  (exclude_from_sim no)
  (in_bom yes)
  (on_board yes)
  (in_pos_files yes)
  (dnp no)
  (fields_autoplaced yes)
  (property "Reference" "R805" (at 113.03 105.41 90) (show_name no) (do_not_autoplace no) (effects (font (size 1.016 1.016))))
  (property "Value" "10K" (at 113.03 107.95 90) (show_name no) (do_not_autoplace no) (effects (font (size 1.016 1.016))))
  (property "Footprint" "Resistor_SMD:R_0805_2012Metric_Pad1.20x1.40mm_HandSolder" (at 113.03 110.49 0) (hide yes) (show_name no) (do_not_autoplace no) (effects (font (size 1.27 1.27))))
  (property "Datasheet" "" (at 113.03 110.49 0) (hide yes) (show_name no) (do_not_autoplace no) (effects (font (size 1.27 1.27))))
  (property "Description" "Resistor, small symbol" (at 113.03 110.49 0) (hide yes) (show_name no) (do_not_autoplace no) (effects (font (size 1.27 1.27))))
  (property "MCD" "" (at 113.03 110.49 90) (hide yes) (show_name no) (do_not_autoplace no) (effects (font (size 1.016 1.016))))
  (property "KiLib_Generator" "SMD_2terminal_chip_molded" (at 113.03 110.49 0) (hide yes) (show_name no) (do_not_autoplace no) (effects (font (size 1.016 1.016))))
  (pin "1")
  (pin "2"))
 (symbol
  (lib_id "Device:C_Small")
  (at 224.79 130.81 0)
  (unit 1)
  (body_style 1)
  (exclude_from_sim no)
  (in_bom yes)
  (on_board yes)
  (in_pos_files yes)
  (dnp no)
  (fields_autoplaced yes)
  (property "Reference" "C801" (at 227.33 129.5462 0) (show_name no) (do_not_autoplace no) (effects (font (size 1.016 1.016)) (justify left)))
  (property "Value" "100n" (at 227.33 132.0862 0) (show_name no) (do_not_autoplace no) (effects (font (size 1.016 1.016)) (justify left)))
  (property "Footprint" "Capacitor_SMD:C_0805_2012Metric_Pad1.18x1.45mm_HandSolder" (at 224.79 130.81 0) (hide yes) (show_name no) (do_not_autoplace no) (effects (font (size 1.27 1.27))))
  (property "Datasheet" "" (at 224.79 130.81 0) (hide yes) (show_name no) (do_not_autoplace no) (effects (font (size 1.27 1.27))))
  (property "Description" "Unpolarized capacitor, small symbol" (at 224.79 130.81 0) (hide yes) (show_name no) (do_not_autoplace no) (effects (font (size 1.27 1.27))))
  (property "MCD" "" (at 224.79 130.81 0) (hide yes) (show_name no) (do_not_autoplace no) (effects (font (size 1.016 1.016))))
  (property "KiLib_Generator" "SMD_2terminal_chip_molded" (at 224.79 130.81 0) (hide yes) (show_name no) (do_not_autoplace no) (effects (font (size 1.016 1.016))))
  (pin "1")
  (pin "2"))
 (symbol
  (lib_id "Device:R_Small")
  (at 111.76 59.69 270)
  (unit 1)
  (body_style 1)
  (exclude_from_sim no)
  (in_bom yes)
  (on_board yes)
  (in_pos_files yes)
  (dnp no)
  (fields_autoplaced yes)
  (property "Reference" "R804" (at 111.76 54.61 90) (show_name no) (do_not_autoplace no) (effects (font (size 1.016 1.016))))
  (property "Value" "10K" (at 111.76 57.15 90) (show_name no) (do_not_autoplace no) (effects (font (size 1.016 1.016))))
  (property "Footprint" "Resistor_SMD:R_0805_2012Metric_Pad1.20x1.40mm_HandSolder" (at 111.76 59.69 0) (hide yes) (show_name no) (do_not_autoplace no) (effects (font (size 1.27 1.27))))
  (property "Datasheet" "" (at 111.76 59.69 0) (hide yes) (show_name no) (do_not_autoplace no) (effects (font (size 1.27 1.27))))
  (property "Description" "Resistor, small symbol" (at 111.76 59.69 0) (hide yes) (show_name no) (do_not_autoplace no) (effects (font (size 1.27 1.27))))
  (property "MCD" "" (at 111.76 59.69 90) (hide yes) (show_name no) (do_not_autoplace no) (effects (font (size 1.016 1.016))))
  (property "KiLib_Generator" "SMD_2terminal_chip_molded" (at 111.76 59.69 0) (hide yes) (show_name no) (do_not_autoplace no) (effects (font (size 1.016 1.016))))
  (pin "1")
  (pin "2"))
 (symbol
  (lib_id "Device:C_Small")
  (at 224.79 146.05 0)
  (unit 1)
  (body_style 1)
  (exclude_from_sim no)
  (in_bom yes)
  (on_board yes)
  (in_pos_files yes)
  (dnp no)
  (fields_autoplaced yes)
  (property "Reference" "C802" (at 227.33 144.7862 0) (show_name no) (do_not_autoplace no) (effects (font (size 1.016 1.016)) (justify left)))
  (property "Value" "100n" (at 227.33 147.3262 0) (show_name no) (do_not_autoplace no) (effects (font (size 1.016 1.016)) (justify left)))
  (property "Footprint" "Capacitor_SMD:C_0805_2012Metric_Pad1.18x1.45mm_HandSolder" (at 224.79 146.05 0) (hide yes) (show_name no) (do_not_autoplace no) (effects (font (size 1.27 1.27))))
  (property "Datasheet" "" (at 224.79 146.05 0) (hide yes) (show_name no) (do_not_autoplace no) (effects (font (size 1.27 1.27))))
  (property "Description" "Unpolarized capacitor, small symbol" (at 224.79 146.05 0) (hide yes) (show_name no) (do_not_autoplace no) (effects (font (size 1.27 1.27))))
  (property "MCD" "" (at 224.79 146.05 0) (hide yes) (show_name no) (do_not_autoplace no) (effects (font (size 1.016 1.016))))
  (property "KiLib_Generator" "SMD_2terminal_chip_molded" (at 224.79 146.05 0) (hide yes) (show_name no) (do_not_autoplace no) (effects (font (size 1.016 1.016))))
  (pin "1")
  (pin "2"))
 (symbol
  (lib_id "power:GNDA")
  (at 167.64 59.69 0)
  (unit 1)
  (body_style 1)
  (exclude_from_sim no)
  (in_bom yes)
  (on_board yes)
  (in_pos_files yes)
  (dnp no)
  (fields_autoplaced yes)
  (property "Reference" "#PWR0801" (at 167.64 66.04 0) (hide yes) (show_name no) (do_not_autoplace no) (effects (font (size 1.27 1.27))))
  (property "Value" "GNDA" (at 167.64 64.77 0) (hide yes) (show_name no) (do_not_autoplace no) (effects (font (size 1.27 1.27))))
  (property "Footprint" "" (at 167.64 59.69 0) (hide yes) (show_name no) (do_not_autoplace no) (effects (font (size 1.27 1.27))))
  (property "Datasheet" "" (at 167.64 59.69 0) (hide yes) (show_name no) (do_not_autoplace no) (effects (font (size 1.27 1.27))))
  (property "Description" "Power symbol creates a global label with name \"GNDA\" , analog ground" (at 167.64 59.69 0) (hide yes) (show_name no) (do_not_autoplace no) (effects (font (size 1.27 1.27))))
  (pin "1")))
